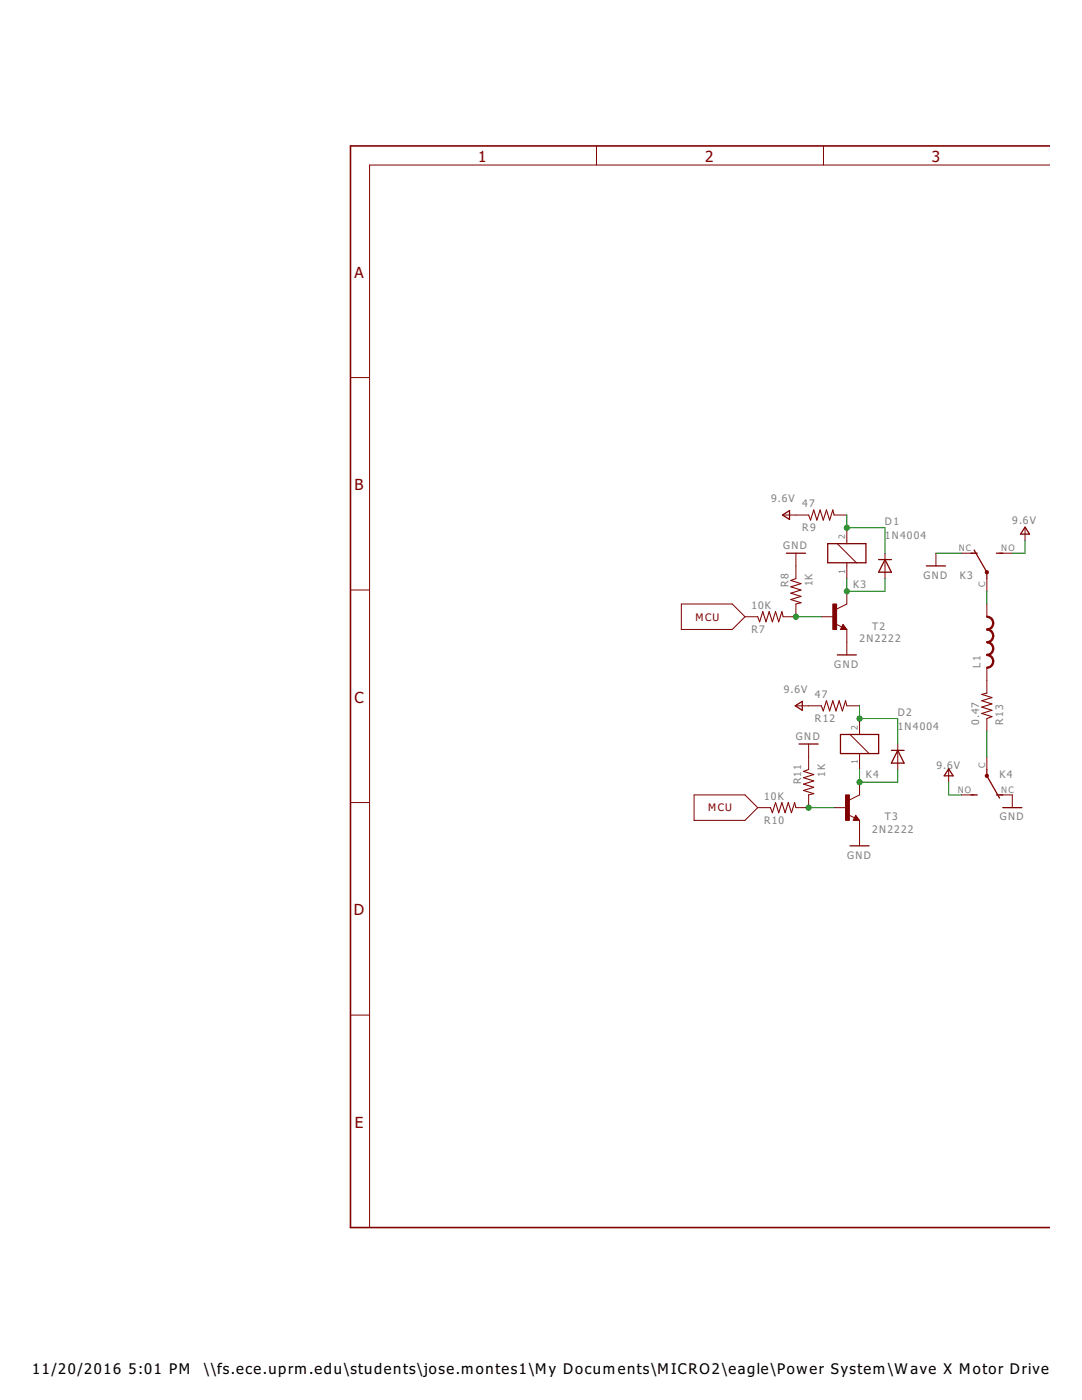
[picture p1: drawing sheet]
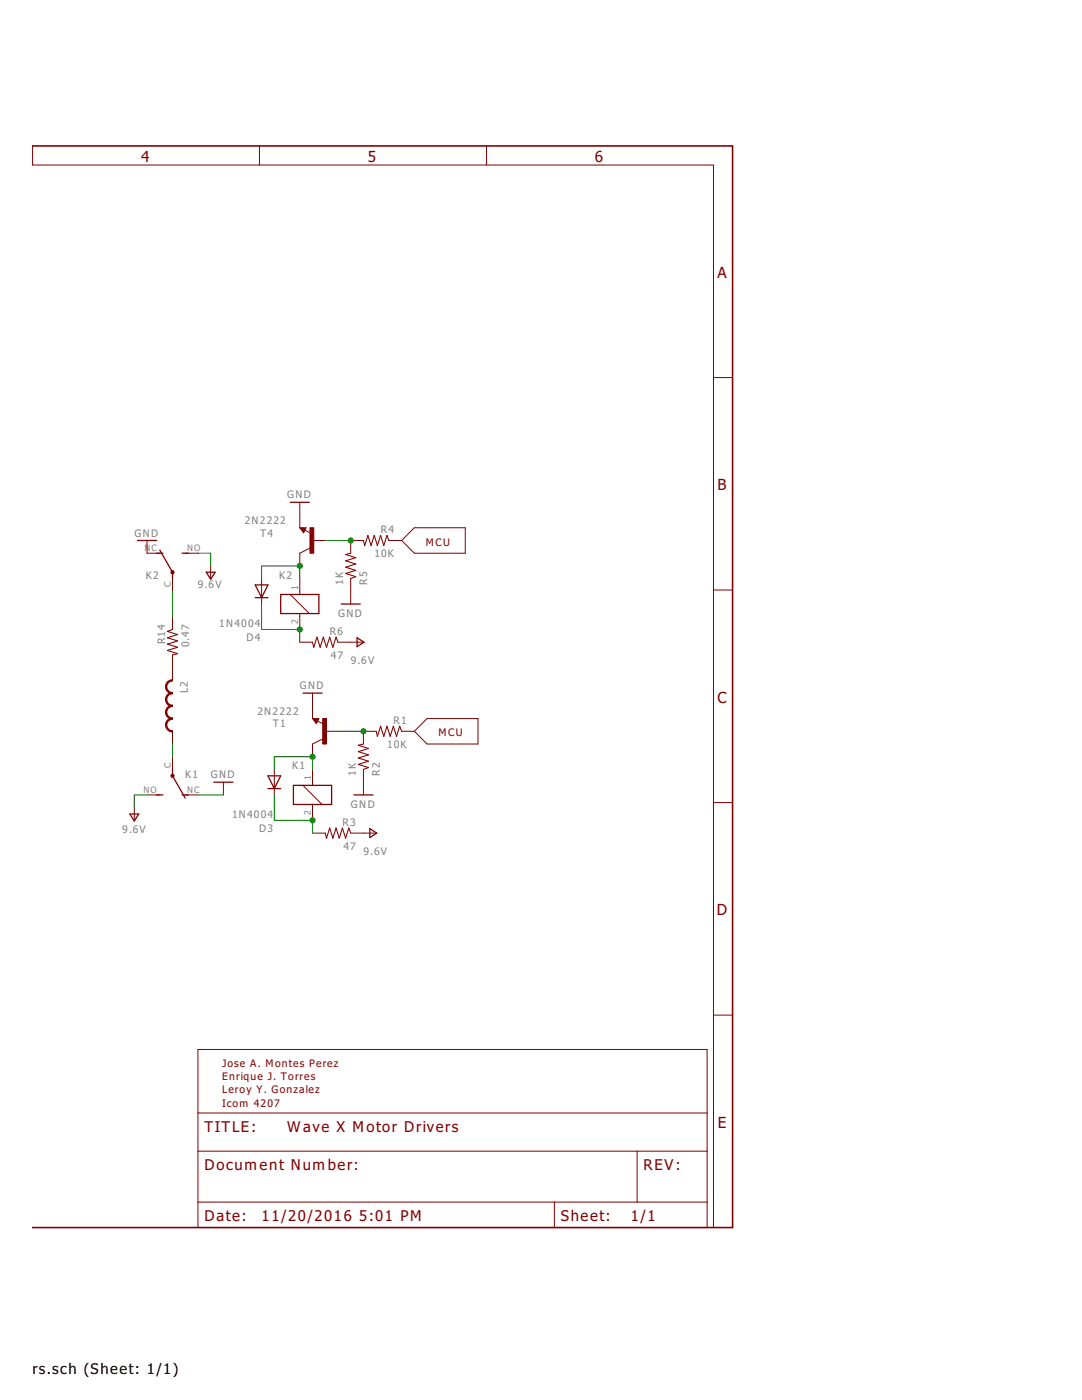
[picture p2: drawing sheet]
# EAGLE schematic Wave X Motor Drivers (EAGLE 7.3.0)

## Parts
D1  1N4004  [DO41-10]
D2  1N4004  [DO41-10]
D3  1N4004  [DO41-10]
D4  1N4004  [DO41-10]
K1  JJM1-12V  [JJM1C]
K2  JJM1-12V  [JJM1C]
K3  JJM1-12V  [JJM1C]
K4  JJM1-12V  [JJM1C]
L1  L-USL4532P  [L4532P]
L2  L-USL4532P  [L4532P]
R1  10K  R-US_0207/7  [0207/7]
R2  1K  R-US_0207/7  [0207/7]
R3  47  R-US_0207/7  [0207/7]
R4  10K  R-US_0207/7  [0207/7]
R5  1K  R-US_0207/7  [0207/7]
R6  47  R-US_0207/7  [0207/7]
R7  10K  R-US_0207/7  [0207/7]
R8  1K  R-US_0207/7  [0207/7]
R9  47  R-US_0207/7  [0207/7]
R10  10K  R-US_0207/7  [0207/7]
R11  1K  R-US_0207/7  [0207/7]
R12  47  R-US_0207/7  [0207/7]
R13  0.47  R-US_0207/7  [0207/7]
R14  0.47  R-US_0207/7  [0207/7]
T1  2N2222  [TO18]
T2  2N2222  [TO18]
T3  2N2222  [TO18]
T4  2N2222  [TO18]

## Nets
GND: K1.NC(2:O) K2.NC(2:O) K3.NC(2:O) K4.NC(2:O) R2.1 R5.1 R8.1 R11.1 T1.1(E) T2.1(E) T3.1(E) T4.1(E)
N$1: D3.A K1.1 T1.3(C)
N$2: R1.2 R2.2 T1.2(B)
N$3: D3.C K1.2 R3.2
N$4: D4.A K2.1 T4.3(C)
N$5: R4.2 R5.2 T4.2(B)
N$6: D4.C K2.2 R6.2
N$7: D1.A K3.1 T2.3(C)
N$8: R7.2 R8.2 T2.2(B)
N$9: D1.C K3.2 R9.2
N$10: D2.A K4.1 T3.3(C)
N$11: R10.2 R11.2 T3.2(B)
N$12: D2.C K4.2 R12.2
N$13: K3.C(2:P) L1.1
N$14: K4.C(2:P) R13.1
N$15: K1.C(2:P) L2.1
N$16: K2.C(2:P) R14.1
N$17: L1.2 R13.2
N$18: L2.2 R14.2
V+: K1.NO(2:S) K2.NO(2:S) K3.NO(2:S) K4.NO(2:S) R3.1 R6.1 R9.1 R12.1 ; supply symbol labelled 9.6V
Unconnected: R1.1 R4.1 R7.1 R10.1

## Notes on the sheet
- MCU
- MCU
- MCU
- MCU
- Jose A. Montes Perez
  Enrique J. Torres
  Leroy Y. Gonzalez
  Icom 4207
